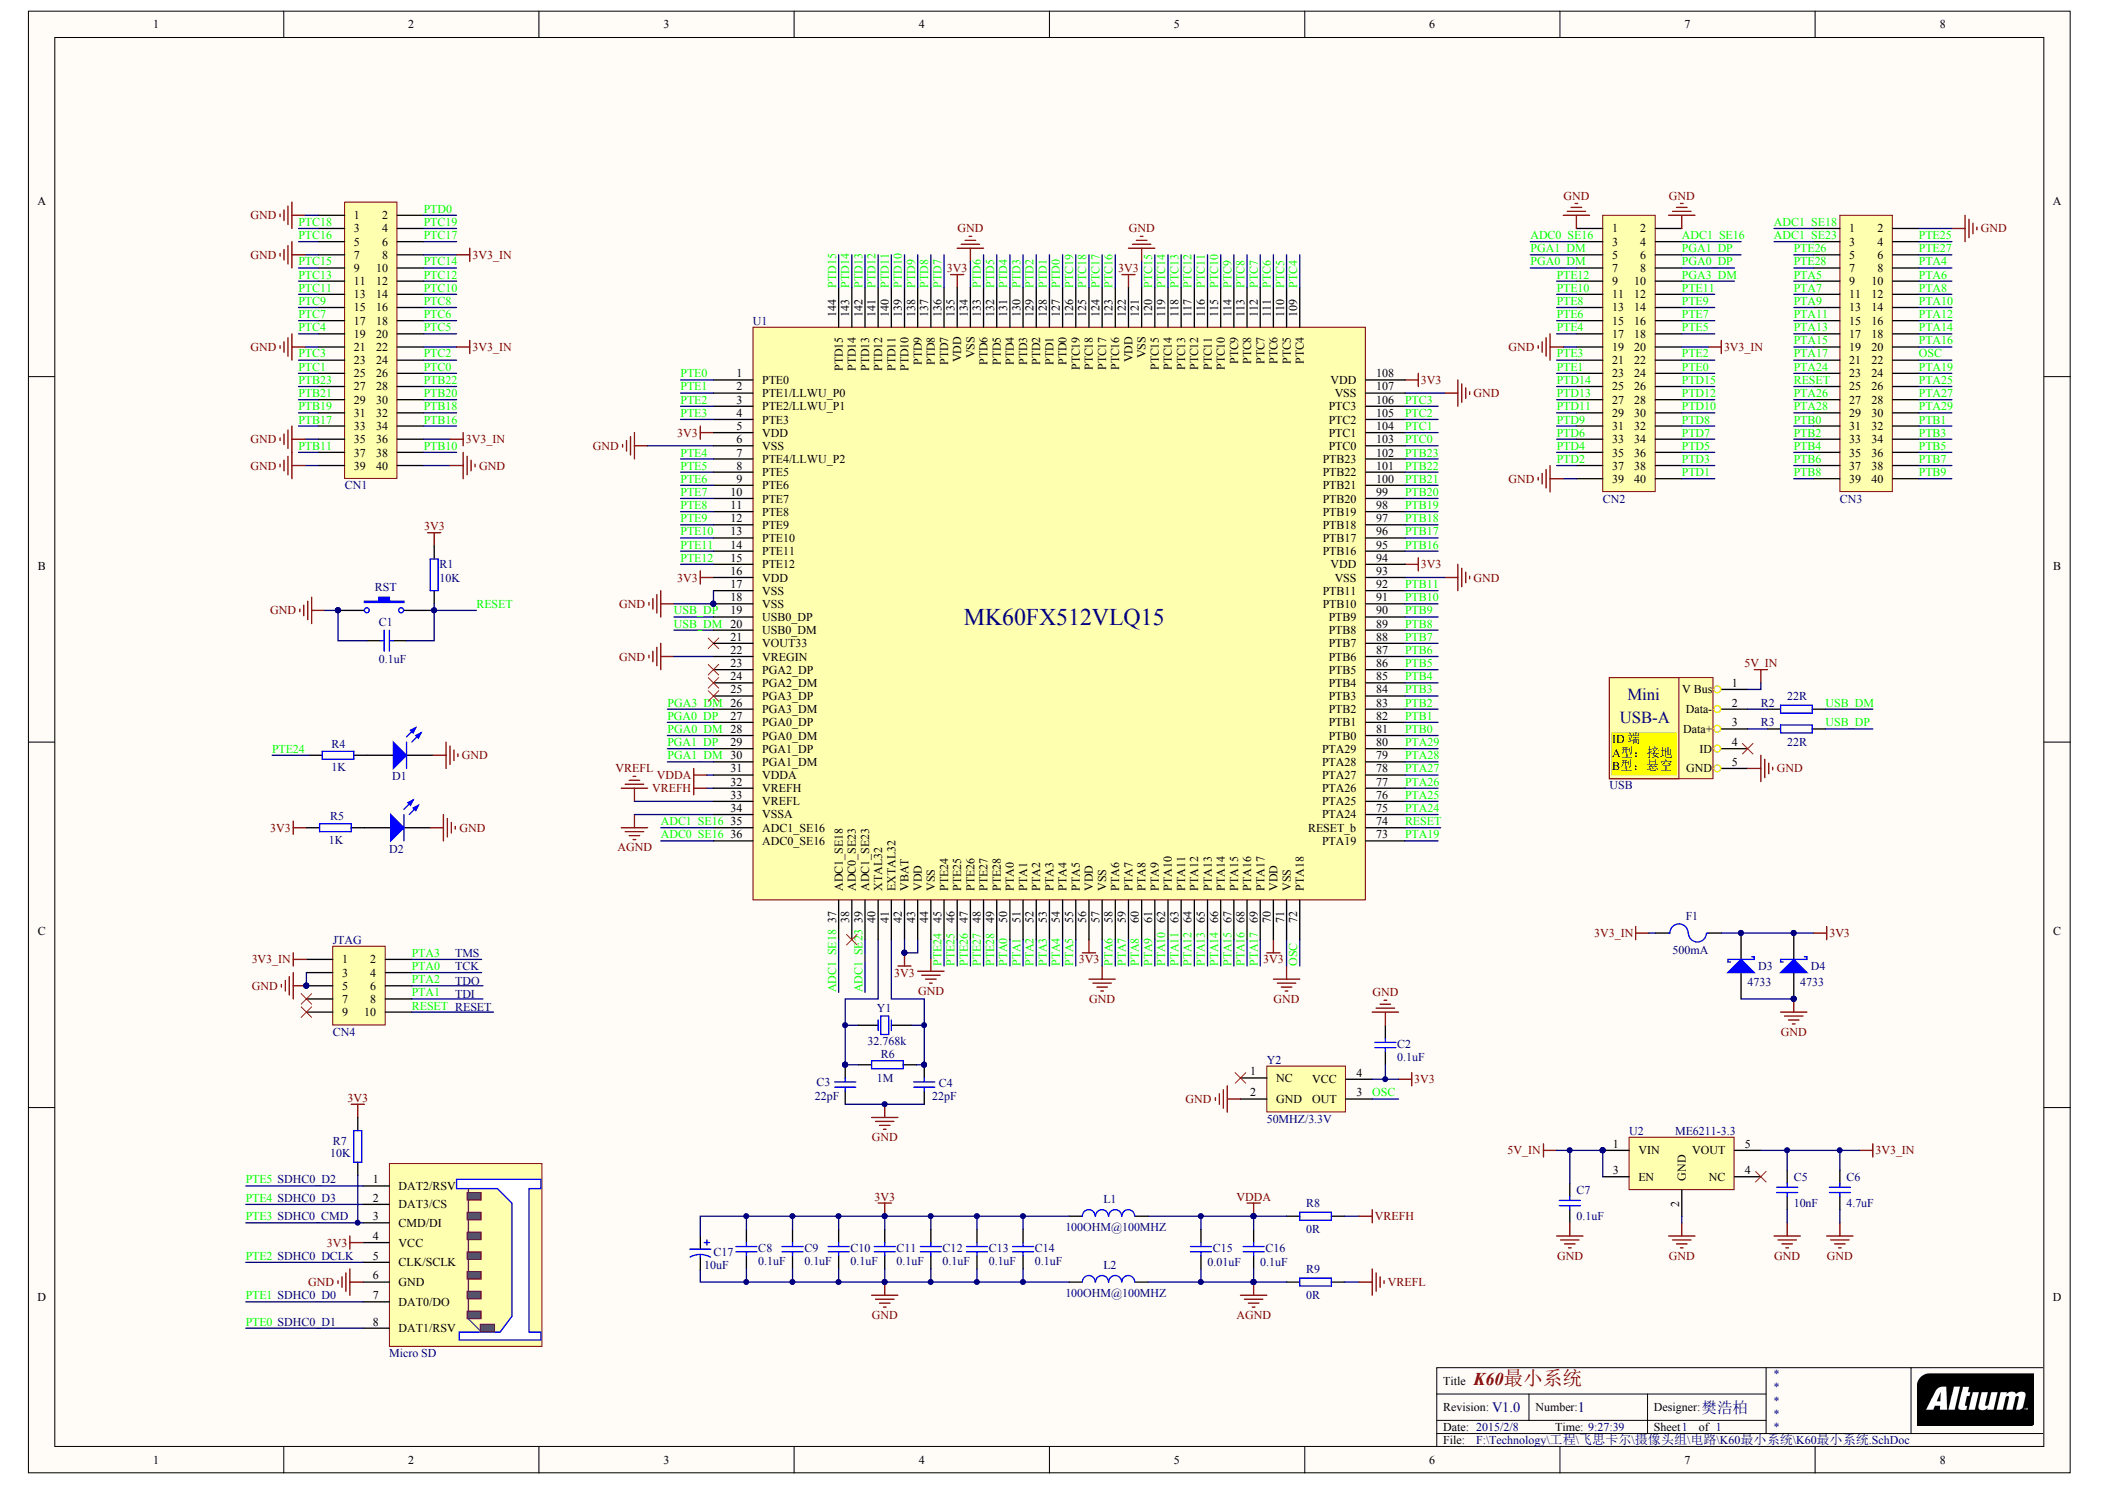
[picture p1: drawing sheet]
# Altium schematic sheet K60最小系统.SchDoc: K60最小系统
size A3; DocumentNumber: 1; Revision: V1.0; SheetNumber: 1; SheetTotal: 1; Designer: 樊浩柏

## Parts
C1  0.1uF  [CAP-0603]
C2  0.1uF  [CAP-0603]
C3  22pF  [CAP-0603]
C4  22pF  [CAP-0603]
C5  10nF  [CAP-0603]
C6  4.7uF  [CAP-0603]
C7  0.1uF  [CAP-0603]
C8  0.1uF  [CAP-0603]
C9  0.1uF  [CAP-0603]
C10  0.1uF  [CAP-0603]
C11  0.1uF  [CAP-0603]
C12  0.1uF  [CAP-0603]
C13  0.1uF  [CAP-0603]
C14  0.1uF  [CAP-0603]
C15  0.01uF  [CAP-0603]
C16  0.1uF  [CAP-0603]
C17  10uF  [CASE-A_3216-18]
CN1  CON-20X2  [Pin-Header-2.00-Double-40]  (value not drawn)
CN2  CON-20X2  [Pin-Header-2.00-Double-40]  (value not drawn)
CN3  CON-20X2  [Pin-Header-2.00-Double-40]  (value not drawn)
CN4  JTAG  [Pin-Header-2.54-Double-10]
D1  LED  [LED-RED-0603]  (value not drawn)
D2  LED  [LED-BLU-0603]  (value not drawn)
D3  4733  [Diode-SMD-1206]
D4  4733  [Diode-SMD-1206]
F1  500mA  [Fuse-1206]
L1  100OHM@100MHZ  [Chip Inductor-0603_160808]
L2  100OHM@100MHZ  [Chip Inductor-0603_160808]
Micro_SD  SD  [Micro-SD]  (value not drawn)
R1  10K  [RES-0603]
R2  22R  [RES-0603]
R3  22R  [RES-0603]
R4  1K  [RES-0603]
R5  1K  [RES-0603]
R6  1M  [RES-0603]
R7  10K  [RES-0603]
R8  0R  [RES-0603]
R9  0R  [RES-0603]
RST  Key  [SW-PB-2]  (value not drawn)
U1  MK60FX512VLQ15  [LQFP-144-20x20mm]
U2  ME6211-3.3  [SOT-23-5]
USB  Mini-USB-A  [Mini-USB(a)-SMD]  (value not drawn)
Y1  32.768k  [XTAL-XYL-SMD]
Y2  50MHZ/3.3V  [XTAL-OSC-3225]

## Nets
3V3: C2.1 C8.2 C9.2 C10.2 C11.2 C12.2 C13.2 C14.2 C17.A D3.K D4.K F1.2 L1.1 Micro_SD.4(VCC) R1.2 R5.2 R7.2 U1.5(VDD) U1.16(VDD) U1.42(VBAT) U1.43(VDD) U1.56(VDD) U1.70(VDD) U1.94(VDD) U1.108(VDD) U1.122(VDD) U1.135(VDD) Y2.4(VCC)
3V3_IN: C5.1 C6.1 CN1.8 CN1.22 CN1.36 CN2.20 CN4.1 F1.1 U2.5(VOUT)
5V_IN: C7.1 U2.1(VIN) U2.3(EN) USB.1(V_Bus)
AGND: C15.1 C16.1 L2.2 R9.1 U1.34(VSSA)
GND: C1.2 C2.2 C3.1 C4.1 C5.2 C6.2 C7.2 C8.1 C9.1 C10.1 C11.1 C12.1 C13.1 C14.1 C17.K CN1.1 CN1.7 CN1.21 CN1.35 CN1.39 CN1.40 CN2.1 CN2.2 CN2.19 CN2.39 CN3.2 CN4.3 CN4.5 D1.K D2.K D3.A D4.A L2.1 Micro_SD.6(GND) RST.1 U1.6(VSS) U1.17(VSS) U1.18(VSS) U1.22(VREGIN) U1.44(VSS) U1.57(VSS) U1.71(VSS) U1.93(VSS) U1.107(VSS) U1.121(VSS) U1.134(VSS) U2.2(GND) USB.5(GND) Y2.2(GND)
VDDA: C15.2 C16.2 L1.2 R8.1 U1.31(VDDA)
VREFH: R8.2 U1.32(VREFH)
VREFL: R9.2 U1.33(VREFL)
ADC0_SE16: CN2.3 U1.36(ADC0_SE16)
ADC1_SE16: CN2.4 U1.35(ADC1_SE16)
ADC1_SE18: CN3.1 U1.37(ADC1_SE18)
ADC1_SE23: CN3.3 U1.39(ADC1_SE23)
OSC: CN3.22 U1.72(PTA18) Y2.3(OUT)
PGA0_DM: CN2.7 U1.28(PGA0_DM)
PGA0_DP: CN2.8 U1.27(PGA0_DP)
PGA1_DM: CN2.5 U1.30(PGA1_DM)
PGA1_DP: CN2.6 U1.29(PGA1_DP)
PGA3_DM: CN2.10 U1.26(PGA3_DM)
PTA0: CN4.4 U1.50(PTA0)
PTA1: CN4.8 U1.51(PTA1)
PTA2: CN4.6 U1.52(PTA2)
PTA3: CN4.2 U1.53(PTA3)
PTA4: CN3.8 U1.54(PTA4)
PTA5: CN3.9 U1.55(PTA5)
PTA6: CN3.10 U1.58(PTA6)
PTA7: CN3.11 U1.59(PTA7)
PTA8: CN3.12 U1.60(PTA8)
PTA9: CN3.13 U1.61(PTA9)
PTA10: CN3.14 U1.62(PTA10)
PTA11: CN3.15 U1.63(PTA11)
PTA12: CN3.16 U1.64(PTA12)
PTA13: CN3.17 U1.65(PTA13)
PTA14: CN3.18 U1.66(PTA14)
PTA15: CN3.19 U1.67(PTA15)
PTA16: CN3.20 U1.68(PTA16)
PTA17: CN3.21 U1.69(PTA17)
PTA19: CN3.24 U1.73(PTA19)
PTA24: CN3.23 U1.75(PTA24)
PTA25: CN3.26 U1.76(PTA25)
PTA26: CN3.27 U1.77(PTA26)
PTA27: CN3.28 U1.78(PTA27)
PTA28: CN3.29 U1.79(PTA28)
PTA29: CN3.30 U1.80(PTA29)
PTB0: CN3.31 U1.81(PTB0)
PTB1: CN3.32 U1.82(PTB1)
PTB2: CN3.33 U1.83(PTB2)
PTB3: CN3.34 U1.84(PTB3)
PTB4: CN3.35 U1.85(PTB4)
PTB5: CN3.36 U1.86(PTB5)
PTB6: CN3.37 U1.87(PTB6)
PTB7: CN3.38 U1.88(PTB7)
PTB8: CN3.39 U1.89(PTB8)
PTB9: CN3.40 U1.90(PTB9)
PTB10: CN1.38 U1.91(PTB10)
PTB11: CN1.37 U1.92(PTB11)
PTB16: CN1.34 U1.95(PTB16)
PTB17: CN1.33 U1.96(PTB17)
PTB18: CN1.32 U1.97(PTB18)
PTB19: CN1.31 U1.98(PTB19)
PTB20: CN1.30 U1.99(PTB20)
PTB21: CN1.29 U1.100(PTB21)
PTB22: CN1.28 U1.101(PTB22)
PTB23: CN1.27 U1.102(PTB23)
PTC0: CN1.26 U1.103(PTC0)
PTC1: CN1.25 U1.104(PTC1)
PTC2: CN1.24 U1.105(PTC2)
PTC3: CN1.23 U1.106(PTC3)
PTC4: CN1.19 U1.109(PTC4)
PTC5: CN1.20 U1.110(PTC5)
PTC6: CN1.18 U1.111(PTC6)
PTC7: CN1.17 U1.112(PTC7)
PTC8: CN1.16 U1.113(PTC8)
PTC9: CN1.15 U1.114(PTC9)
PTC10: CN1.14 U1.115(PTC10)
PTC11: CN1.13 U1.116(PTC11)
PTC12: CN1.12 U1.117(PTC12)
PTC13: CN1.11 U1.118(PTC13)
PTC14: CN1.10 U1.119(PTC14)
PTC15: CN1.9 U1.120(PTC15)
PTC16: CN1.5 U1.123(PTC16)
PTC17: CN1.6 U1.124(PTC17)
PTC18: CN1.3 U1.125(PTC18)
PTC19: CN1.4 U1.126(PTC19)
PTD0: CN1.2 U1.127(PTD0)
PTD1: CN2.40 U1.128(PTD1)
PTD2: CN2.37 U1.129(PTD2)
PTD3: CN2.38 U1.130(PTD3)
PTD4: CN2.35 U1.131(PTD4)
PTD5: CN2.36 U1.132(PTD5)
PTD6: CN2.33 U1.133(PTD6)
PTD7: CN2.34 U1.136(PTD7)
PTD8: CN2.32 U1.137(PTD8)
PTD9: CN2.31 U1.138(PTD9)
PTD10: CN2.30 U1.139(PTD10)
PTD11: CN2.29 U1.140(PTD11)
PTD12: CN2.28 U1.141(PTD12)
PTD13: CN2.27 U1.142(PTD13)
PTD14: CN2.25 U1.143(PTD14)
PTD15: CN2.26 U1.144(PTD15)
PTE0: CN2.24 Micro_SD.8(DAT1/RSV) U1.1(PTE0)
PTE1: CN2.23 Micro_SD.7(DAT0/DO) U1.2(PTE1/LLWU_P0)
PTE2: CN2.22 Micro_SD.5(CLK/SCLK) U1.3(PTE2/LLWU_P1)
PTE3: CN2.21 Micro_SD.3(CMD/DI) R7.1 U1.4(PTE3)
PTE4: CN2.17 Micro_SD.2(DAT3/CS) U1.7(PTE4/LLWU_P2)
PTE5: CN2.18 Micro_SD.1(DAT2/RSV) U1.8(PTE5)
PTE6: CN2.15 U1.9(PTE6)
PTE7: CN2.16 U1.10(PTE7)
PTE8: CN2.13 U1.11(PTE8)
PTE9: CN2.14 U1.12(PTE9)
PTE10: CN2.11 U1.13(PTE10)
PTE11: CN2.12 U1.14(PTE11)
PTE12: CN2.9 U1.15(PTE12)
PTE24: R4.2 U1.45(PTE24)
PTE25: CN3.4 U1.46(PTE25)
PTE26: CN3.5 U1.47(PTE26)
PTE27: CN3.6 U1.48(PTE27)
PTE28: CN3.7 U1.49(PTE28)
RESET: C1.1 CN3.25 CN4.10 R1.1 RST.2 U1.74(RESET_b)
USB_DM: R2.2 U1.20(USB0_DM)
USB_DP: R3.2 U1.19(USB0_DP)
NetC3_2: C3.2 R6.2 U1.40(XTAL32) Y1.1(OSC1)
NetC4_2: C4.2 R6.1 U1.41(EXTAL32) Y1.3(OSC2)
NetD1_A: D1.A R4.1
NetD2_A: D2.A R5.1
NetR2_1: R2.1 USB.2(Data-)
NetR3_1: R3.1 USB.3(Data+)

Not connected (* = marked no-connect by the designer): CN4 7* 9*; U1 21(VOUT33)* 23(PGA2_DP)* 24(PGA2_DM)* 25(PGA3_DP)* 38(ADC0_SE23)*; U2 4(NC)*; USB 4(ID)*; Y2 1(NC)*

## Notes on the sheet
- TMS
- TCK
- TDO
- TDI
- RESET
- (near R7) SDHC0_D2
- SDHC0_D3
- SDHC0_CMD
- SDHC0_DCLK
- SDHC0_D0
- SDHC0_D1
- Title
- Revision:
- Date:
- Number:
- Time:
- Designer:
- Sheet
- of
- File:
